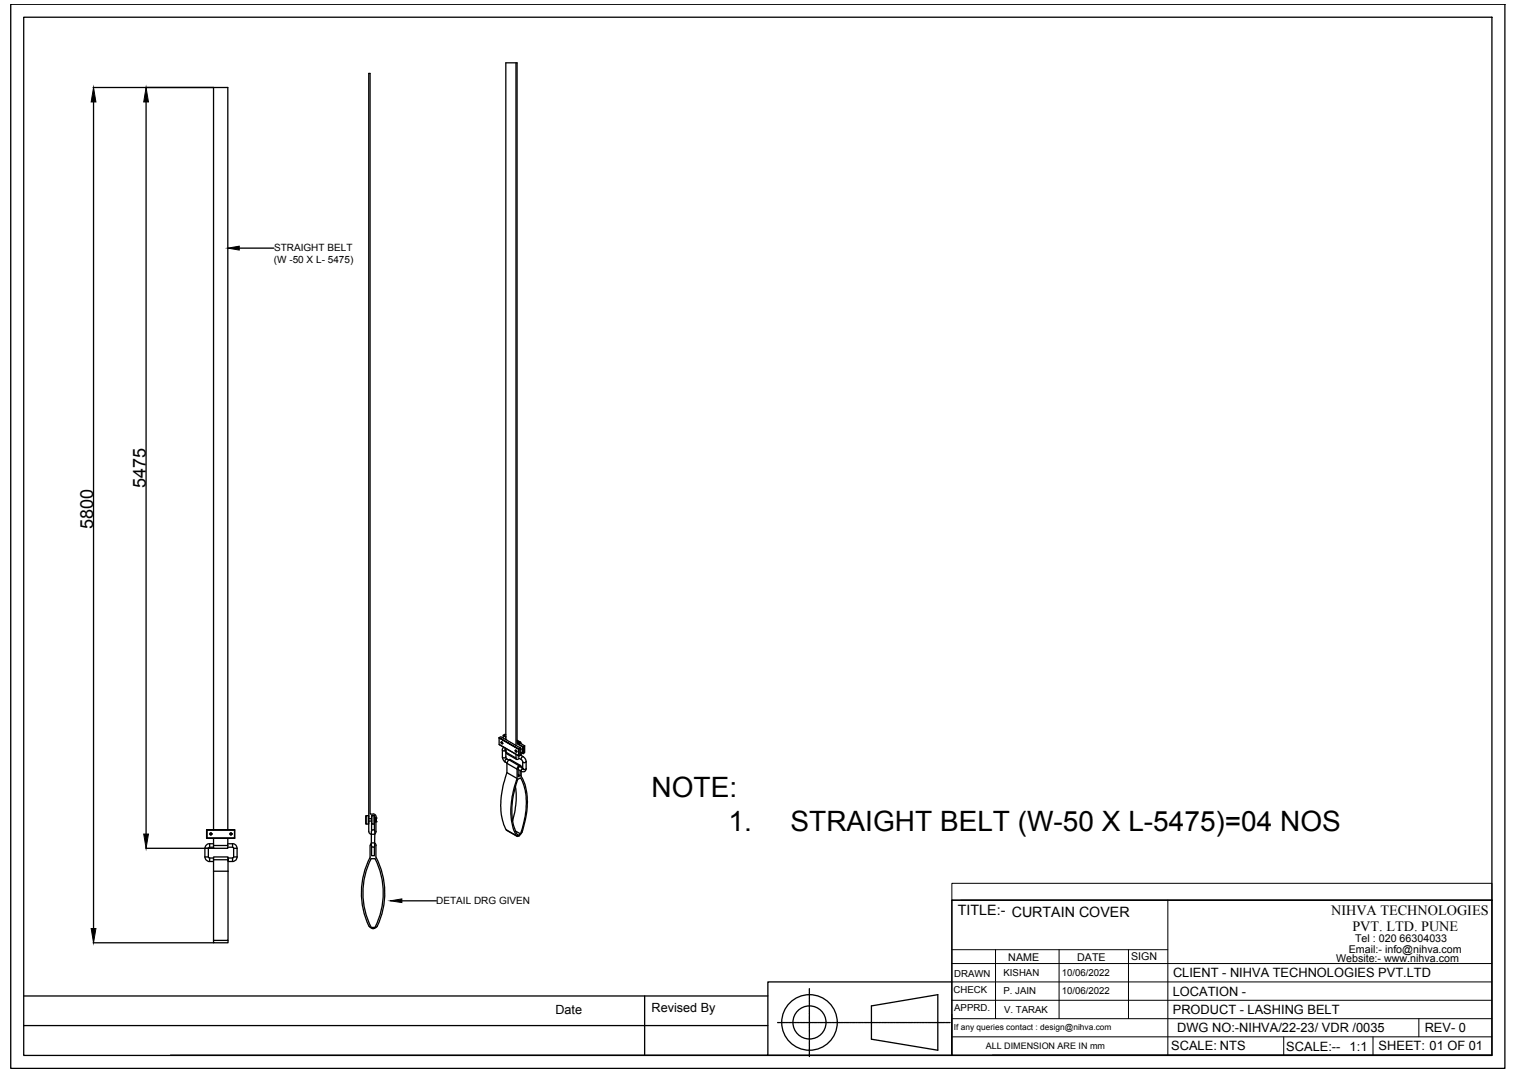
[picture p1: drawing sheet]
<svg xmlns="http://www.w3.org/2000/svg" width="297mm" height="210mm" viewBox="0 0 297 210" stroke-linecap="round" stroke-linejoin="round" font-family="sans-serif">
<!-- layer: 0 -->
<g fill="none" stroke="#000" stroke-width=".25">
<path d="M2.1 .8h292.6v208.4h-292.6zM4.6 3.4h287.5v203.3h-287.5zM18.2 17.1h26.4v145.4M18.3 20v161.8M28.6 20v143.3M41.8 17.1v145.4M101 12.3v133.7M46.8 48.6h6.8M71.7 159.7v1.7M72.1 159.7v1.7zM72.1 159.7h-.4v1.7h.4M72.8 159.7v1.7"/>
<path d="M72.8 159.7v.1M73.1 159.4h-.6v-145h-.3v145.9h.6M73.1 159.4l.5 .3v.2M73.3 159.7h-.5v1.7h.5M73.3 159.7v1.7M73.3 159.7h.1M73.3 159.7v.1M73.6 160v.1M97.7 144.4l3.9 2.3zM97.7 145.8l3.9 2.2 .4-.1v-1.4l-.4 .2v1.3l-.1-1.3M97.7 144.4l.4-.1 3.9 2.2v.3M97.7 144.5v1.3l3.8 2.2"/>
<path d="M98.1 145.4h.1M98.3 145.6h.1M98.4 146.8a2.47 2.47 0 0 0 .3 2.2l.2 .2M98.4 146.8l.3 .3 .3-.1M98.4 148.2l.2 .2 .4-.2M98.5 144v.5M98.6 146.3l-.2 .5M98.9 146.9l.1 .1v1.2M98.9 149.2l.4 .2M98.9 146.9h.1M99 146.5l-.1 .4M99 144.8h.1"/>
<path d="M99 148.2l.3 .4M99 144.3l-.5-.3 .5 .3M99 146.5v.8l2 1.1v-.7M99 144.8v-132.5h2.2v133.3l.4-.3a.28 .28 0 0 1 .3 0 .28 .28 0 0 1 .2 .3M99 143.9l-.1-.1-.4 .2M99.1 147.3l.1 .2M99.2 147.6l2 1.1M99.3 151.3a15.1 15.1 0 0 0-.5 10.5l.3 .7 2 1.1M99.3 148.6l-.3 .1-.1 .5M99.3 148.6l.3 .2M99.7 148.8l-.4 .6M99.9 148.7l2 1.2"/>
<path d="M99.9 148.7l-.2 .1 1.9 1.1a.26 .26 0 0 1 .4 0 .26 .26 0 0 1 .1 .3M100.9 147h.1M100.9 154a15.8 15.8 0 0 1-.5 6.7M101 146.9l.2 .2-.1 .1-.1-.1zM101 147.2h.1M101 148.4a.25 .25 0 0 0 .2 .3 .25 .25 0 0 0 .3 0l.2-.2M101.2 152.4l-1.9-1.1v-1.8l1.9 1.1a9.2 9.2 0 0 1-.6 3.9 12.6 12.6 0 0 0 .5 9.1l.2 .2 .4-.2M101.2 144.9l.7 .4M101.2 145.1l.4 .2M101.4 152.6l.5-.3a12.8 12.8 0 0 1 .5 9.4l-.5 1.6-.5 .3a12.4 12.4 0 0 1-.5-9.5zM101.4 145.7l.9 .5M101.5 145.7l.8 .5"/>
<path d="M101.5 145.7l.3-.3 .9 .6M101.5 150.6v1.5l.3-.2M101.5 148.4l.6 .3M101.5 147.9v.2M101.5 151.6l.3 .3M101.6 150.2l-.1 .2M101.6 149.9l-.4 .7M101.8 146.4h.1M101.8 146.3l.1 .1M101.8 150.9v1M101.9 147.9l.5 .3M102.1 151a4.1 4.1 0 0 0 .6 2.3 15.6 15.6 0 0 1-.5 9.7"/>
<path d="M102.1 147.3l-.1 .6M102.1 148.7l.2 .4v1.4M102.3 150.5h.1M102.3 150.4l-.6-.3-.2 .3v.3l.6 .3M102.3 149.1l.2 .2 .5-.2M102.3 150.5l.2 .2h.4l.1-.2M102.3 150.4l-.2 .4v.2M102.4 148.2l.5 .4 .1 .5M102.4 148.2l-.3 .1v.4M102.7 146l-.3 .2v1.4l-.1-1.4M102.7 146v1.4l-.3 .2-.4-.3 .3 .2M103 150.5a.58 .58 0 0 1-.3 .6 .58 .58 0 0 1-.6-.1"/>
<path d="M103 149.1v1.4M28.6 166.1h13.2M40.1 167.8a.94 .94 0 0 0 .9 .9M40.1 167.8h.7M40.1 166.1h.7M40.1 166.1v1.7M40.5 162.5h5.5zM40.5 162.5v1.7M40.5 164.1v.1h5.5M40.5 162.5v1.6M40.8 167.8l.2 .2M40.8 166.1v1.7"/>
<path d="M41 165.2a.94 .94 0 0 0-.9 .9M41 168h.8M41 168.7h.8M41 165.2h.8M41 165.2v.7M41 168v.7M41.8 165.9h-.8l-.2 .2M41.8 164.2v1.4h2.8v-1.4M41.8 165.6v.5h2.8v-.5M41.8 170.6v13.5h2.8v-13.5M41.8 170.6v-2.3h2.8v2.3M41.8 168.3v-.5h2.8v.5"/>
<path d="M41.8 170.6h2.8M44.6 165.9h.9M44.6 165.2h.9M45.5 165.2a.87 .87 0 0 1 .9 .9M45.5 165.9l.2 .2M45.5 165.2v.7M45.5 168v.7M45.7 167.8l-.2 .2M45.7 167.8h.7M45.7 166.1h.7M45.7 166.1v1.7M45.9 162.5v1.6h-5.4"/>
<path d="M46 162.5l-.1 1.6M46.4 167.8a.87 .87 0 0 1-.9 .9h-.8v-.7h.8M46.4 166.1v1.7M72.2 162.8l.1 .2 .4 .3M72.5 165.6v2.2M72.5 167.8a15.1 15.1 0 0 0-.2 13.6M72.6 168.1h.8M72.7 168.1a14.8 14.8 0 0 0 0 13.5M72.7 163.4v2.2M72.7 162.8v.6M72.7 165h.6M72.7 163.4h.7"/>
<path d="M72.7 165.1l-.2 .5M72.8 165.6a.32 .32 0 0 0 .3 .3 .32 .32 0 0 0 .3-.3M72.8 162.8a.32 .32 0 0 1 .3-.3 .32 .32 0 0 1 .3 .3M72.8 165.8v1.7h.5v-1.7M72.8 160.8h-.6v2M72.8 161.3v1.3M73.3 160.6h.3v.2M73.3 160.2h.3v.2v-.2M73.3 160.1l.3 .1M73.3 161.3v1.3M73.3 165v.6M73.4 162.8l-.1 2.2"/>
<path d="M73.4 165.1l.2 .5M73.4 168.1a14.8 14.8 0 0 1 0 13.5M73.6 160.6v-.2v.4M73.6 165.6v2.2M73.6 167.8a15.1 15.1 0 0 1 .3 13.6M73.6 160.9h.1M73.6 160.2h.1M73.6 160.8v.1h-.3M73.6 160.8v2M73.6 162.8l-.2 .4M78.7 176.4h6.8M99.1 162.5l2.1 1.2"/>
<path d="M100.9 162.7l1 .6M102.2 162.9l-.5 .7M186.4 176.3h105.7v30.3h-105.7zM4.6 195h145.8M18.2 184.6h23.6M41.8 184.1v.5h2.8v-.5M72.3 181.3l.2 .3 .5 .2M72.6 181.6h.8M73 181.8h.1M73.9 181.3l-.2 .3-.6 .2M126.2 195v11.7M158.5 193.6v.2"/>
<path d="M158.5 193.9v.1M158.5 194v.5M158.5 194.6v.4M158.5 195.1h.1M158.5 195.2v.3M158.5 195.6v.1M158.5 195.8v.3M158.5 196.2h.1M158.5 196.3v.4M158.5 196.8v.5M158.5 197.3v.1M158.5 197.5v.3"/>
<path d="M158.5 197.9v.6M158.5 198.6v.4M158.5 199v.7M158.5 199.8v.3M170.6 197l13-2.2v10.8l-13-2.1zM186.4 192.3h-36v14.3h-117M4.6 200.8h145.8M150.4 206.6h36M152.3 200.2h.3M152.7 200.2h.4M153.1 200.2h.1M153.3 200.2h.5"/>
<path d="M153.9 200.2h.3M154.3 200.2h.1M154.4 200.2h.5M155 200.2h.3M155.4 200.2h.1M155.6 200.2h.3M156 200.2h.1M156.2 200.2h.3M156.6 200.2h.1M156.7 200.2h.3M157.1 200.2h.5M157.7 200.2h.1"/>
<path d="M157.8 200.2h.4M158.3 200.2h.6M158.5 200.2v.6M158.5 200.9v.3M158.5 201.3v.1M158.5 201.5v.5M158.5 202v.4M158.5 202.5h.1M158.5 202.6v.3M158.5 203v.1M158.5 203.2v.3M158.5 203.6v.1"/>
<path d="M158.5 203.7v.4M158.5 204.2v.5M158.5 204.8h.1M158.5 204.9v.3M158.5 205.3v.6M158.5 206v.4M158.5 206.4v.5M159 200.2h.3M159.4 200.2h.6M160.1 200.2h.4M160.6 200.2h.6M161.3 200.2h.3"/>
<path d="M161.7 200.2h.1M161.8 200.2h.5M162.4 200.2h.4M162.8 200.2h.1M163 200.2h.3M163.4 200.2h.1M163.6 200.2h.3M164 200.2h.1M164.1 200.2h.4M164.5 200.2h.5M165.1 200.2h.1M165.3 200.2h.3"/>
<path d="M165.7 200.2h.6M166.4 200.2h.3M166.8 200.2h.7M167.5 200.2h.4M168 200.2h.6M168.7 200.2h.3M169.1 200.2h.1M169.2 200.2h.5M169.8 200.2h.4M170.3 200.2h.1M170.4 200.2h.5M171 200.2h.3"/>
<path d="M171.4 200.2h.1M171.5 200.2h.4M171.9 200.2h.1M172.1 200.2h.4M172.5 200.2h.1M172.7 200.2h.3M173.1 200.2h.5M173.7 200.2h.1M173.8 200.2h.3M174.2 200.2h.7M174.9 200.2h.4M175.4 200.2h.6"/>
<path d="M176.1 200.2h.3M176.5 200.2h.7M177.2 200.2h.4M177.7 200.2h.1M177.8 200.2h.5M178.4 200.2h.3M178.8 200.2h.1M178.9 200.2h.4M179.4 200.2h.1M179.5 200.2h.4M179.9 200.2h.1M180.1 200.2h.3"/>
<path d="M180.5 200.2h.5M181.1 200.2h.1M181.2 200.2h.4M181.6 200.2h.7M182.4 200.2h.3M182.8 200.2h.6M183.5 200.2h.3M183.9 200.2h.7M184.6 200.2h.4M185.1 200.2h.1M185.2 200.2h.5M185.8 200.2h.2"/>
<path d="M194.3 206.6h97.8"/>
<circle cx="98.3" cy="145.4" r=".17"/>
<circle cx="98.3" cy="145.5" r=".14"/>
<circle cx="101.1" cy="147" r=".15"/>
<circle cx="41.3" cy="163.3" r=".19"/>
<circle cx="45.2" cy="163.3" r=".19"/>
<circle cx="158.5" cy="200.2" r="5.4"/>
<circle cx="158.5" cy="200.2" r="3.2"/>
</g>
<g fill="none" stroke="#000" stroke-width=".2">
<path d="M186.4 173h105.7v3.3h-105.7zM186.4 176.3v30.3M188.2 176.3h103.9M228.7 176.3v30.3M186.4 199.5h105.7M186.4 195.9h105.7M186.4 192.3h105.7M186.4 188.7h105.7M186.4 186h42.3M194.9 186v13.5M207.4 186v13.5M221 186v13.5"/>
<path d="M277.8 199.5v3.5M186.4 203h105.7M251.4 203v3.6M268.8 203v3.6"/>
</g>
<path d="M18.3 17.1l.5 2.9h-.9zM28.6 17.1l.5 2.9h-1zM44.6 48.6l2.2-.4v.8zM28.1 163.3h1l-.5 2.8zM76.4 176.4l2.3-.4v.7zM17.9 181.8h.9l-.5 2.8z" fill="#000" stroke="#000" stroke-width=".2"/>
<g font-size="5.5">
<text x="127.6" y="156.1">NOTE:</text>
<text x="142.6" y="162.7">1.</text>
<text x="154.8" y="162.7">STRAIGHT BELT (W-50 X L-5475)=04 NOS</text>
</g>
<g font-size="3.5">
<text x="28.6" y="95.5" transform="rotate(-90 28.6 95.5)">5475</text>
<text x="18.2" y="103.5" transform="rotate(-90 18.2 103.5)">5800</text>
</g>
<g font-size="2.8">
<text x="187.6" y="179.2">TITLE:- CURTAIN COVER</text>
<text x="260.6" y="179.1">NIHVA TECHNOLOGIES</text>
<text x="264.8" y="182.3">PVT. LTD. PUNE</text>
</g>
<g font-size="2.5">
<text x="229.7" y="191.3">CLIENT - NIHVA TECHNOLOGIES PVT.LTD</text>
<text x="229.6" y="194.9">LOCATION -</text>
<text x="108.7" y="198.5">Date</text>
<text x="127.6" y="198.2">Revised By</text>
<text x="229.6" y="198.5">PRODUCT - LASHING BELT</text>
<text x="230.5" y="202.1">DWG NO:-NIHVA/22-23/ VDR /0035</text>
<text x="279" y="202.1">REV- 0</text>
<text x="229.3" y="205.7">SCALE: NTS</text>
<text x="251.9" y="205.7">SCALE:--</text>
<text x="264.3" y="205.7">1:1</text>
<text x="269.9" y="205.7">SHEET: 01 OF 01</text>
</g>
<g font-size="2.1">
<text x="265.3" y="184.4">Tel : 020 66304033</text>
<text x="197.4" y="188.1">NAME</text>
<text x="210.9" y="188.2">DATE</text>
<text x="221.5" y="188">SIGN</text>
<text x="261.6" y="188.4">Website:- www.nihva.com</text>
<text x="264.1" y="186.5">Email:- info@nihva.com</text>
</g>
<g font-size="2">
<text x="53.6" y="51.5">(W -50 X L- 5475)</text>
<text x="53.7" y="49.1">STRAIGHT BELT</text>
<text x="85.4" y="177.1">DETAIL DRG GIVEN</text>
</g>
<g font-size="1.9">
<text x="186.8" y="191.2">DRAWN</text>
<text x="196.5" y="191.1">KISHAN</text>
<text x="207.9" y="191.1">10/06/2022</text>
<text x="186.7" y="194.4">CHECK</text>
<text x="186.8" y="198">APPRD.</text>
<text x="196.5" y="194.7">P. JAIN</text>
<text x="207.9" y="194.7">10/06/2022</text>
<text x="196.6" y="198.3">V. TARAK</text>
</g>
<text font-size="1.8" x="193" y="205.4">ALL DIMENSION ARE IN mm</text>
<text font-size="1.6" x="186.8" y="201.7">If any queries contact : design@nihva.com</text>
</svg>
